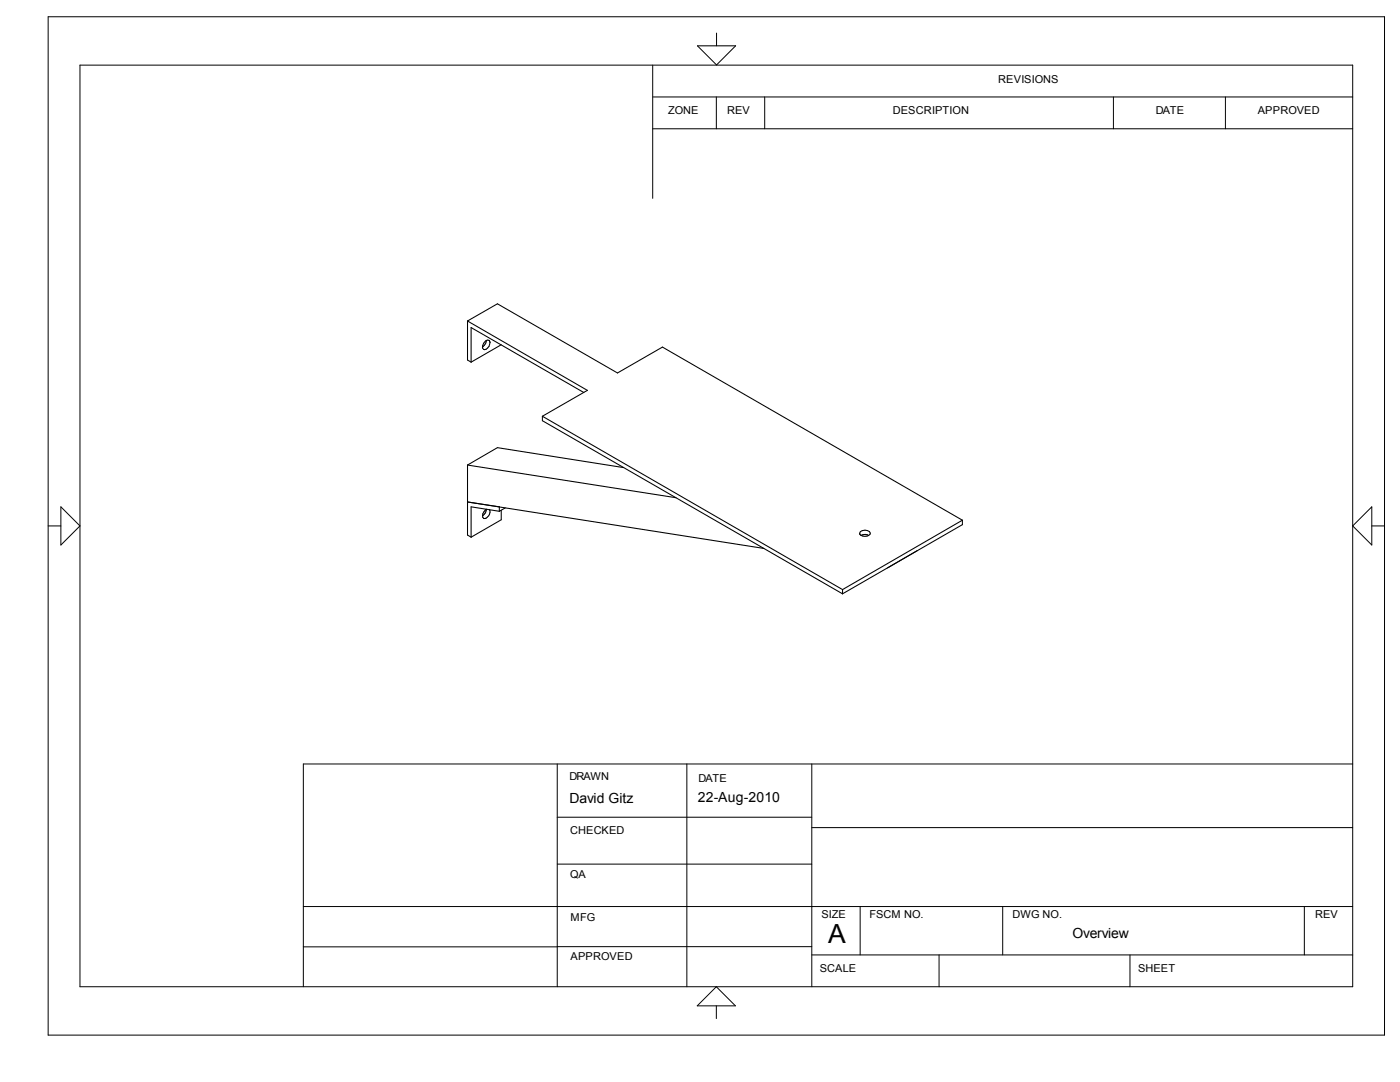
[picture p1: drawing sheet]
<svg xmlns="http://www.w3.org/2000/svg" width="279mm" height="216mm" viewBox="0 0 279 216" stroke-linecap="round" stroke-linejoin="round" font-family="sans-serif">
<g fill="none" stroke="#000" stroke-width=".21">
<path d="M93.3 64.1v7.7l.7 .5M93.3 64.1l6-3.5 23.9 13.8 9-5.1 59.9 34.5M93.3 64.1l23.9 13.8-9 5.2M94 72.3v-6.9l22.5 12.9M96.9 68.1l.3-.2h.4a1.23 1.23 0 0 1-1.1 1.8 1.15 1.15 0 0 1 .4-1.6zM97 67.9l-.1 .6-.6 .8M100 68.8l-6 3.5M93.3 92.8v14l.7 .4M93.3 92.8l6-3.5 25.2 4M93.3 92.8l41.6 6.5M108.2 83.1l59.9 34.5M108.2 83.1v.8l59.9 34.6"/>
<path d="M97 101.6l-.2 .8-.5 .6M97.1 101.6a1.23 1.23 0 0 0-.5 1.9 1.28 1.28 0 0 0 1.1-1.8M99.7 102v-.9l-6.4-.9 59.1 9.2M99.7 102l-5.7-.9v6.1M100 101.8v1.9l-6 3.5M100.8 101.3l-1.1 .7M168.1 117.6v.9M171.9 106.8a1.7 1.7 0 0 0 1.5 0M171.9 106.8l-.3-.2v-.2a1.24 1.24 0 0 1 2.1 0l-.3 .4M171.9 106.8l.7-.2 .8 .2M183.1 109.9l-6 3.4M192.1 103.8v.9l-24 13.8"/>
<path d="M192.1 103.8l-24 13.8"/>
</g>
<g fill="none" stroke="#000" stroke-width=".2">
<path d="M9.6 3.3h266.7v203.2h-266.7zM16 13h254v183.9h-254zM130.3 19.3h139.7M130.3 13v26.6M139.2 9.1h7.6l-3.8 3.9zM143 19.3v6.4M143 6.6v2.5M152.6 19.3v6.4M222.2 19.3v6.4M244.6 19.3v6.4M130.3 25.7h139.7M9.6 104.9h2.5"/>
<path d="M12.1 101.1l3.9 3.8-3.9 3.9zM273.8 101.1v7.7l-3.8-3.9zM273.8 104.9h2.5M111.2 152.4v44.5M137.1 152.4v44.5M162 152.4v44.5M270 152.4h-209.5v44.5M111.2 172.4h50.8M111.2 163.1h50.8M162 165.1h108M60.5 188.9h50.7M60.5 180.9h209.5"/>
<path d="M111.2 188.9h50.8M143 196.9l3.8 3.8h-7.7zM162 190.5h108M171.7 180.9v9.6M187.4 190.5v6.4M200.1 180.9v9.6M225.5 190.5v6.4M260.3 180.9v9.6M143 200.7v2.5"/>
</g>
<text font-size="5.3" x="165.3" y="188.3">A</text>
<g font-size="2.8">
<text x="113.7" y="160.2">David Gitz</text>
<text x="139.3" y="160.1">22-Aug-2010</text>
<text x="214" y="187.2">Overview</text>
</g>
<g font-size="2.2">
<text x="199.2" y="16.6">REVISIONS</text>
<text x="133.3" y="22.8">ZONE</text>
<text x="145.1" y="22.8">REV</text>
<text x="178.2" y="22.8">DESCRIPTION</text>
<text x="230.7" y="22.8">DATE</text>
<text x="251" y="22.8">APPROVED</text>
<text x="113.7" y="155.7">DRAWN</text>
<text x="139.4" y="156">DATE</text>
<text x="113.8" y="166.3">CHECKED</text>
<text x="113.8" y="175.2">QA</text>
<text x="113.9" y="183.7">MFG</text>
<text x="164" y="183.2">SIZE</text>
<text x="173.5" y="183.2">FSCM NO.</text>
<text x="202.1" y="183.2">DWG NO.</text>
<text x="262.5" y="183.2">REV</text>
<text x="113.9" y="191.6">APPROVED</text>
<text x="163.6" y="193.9">SCALE</text>
<text x="227.1" y="193.9">SHEET</text>
</g>
</svg>
